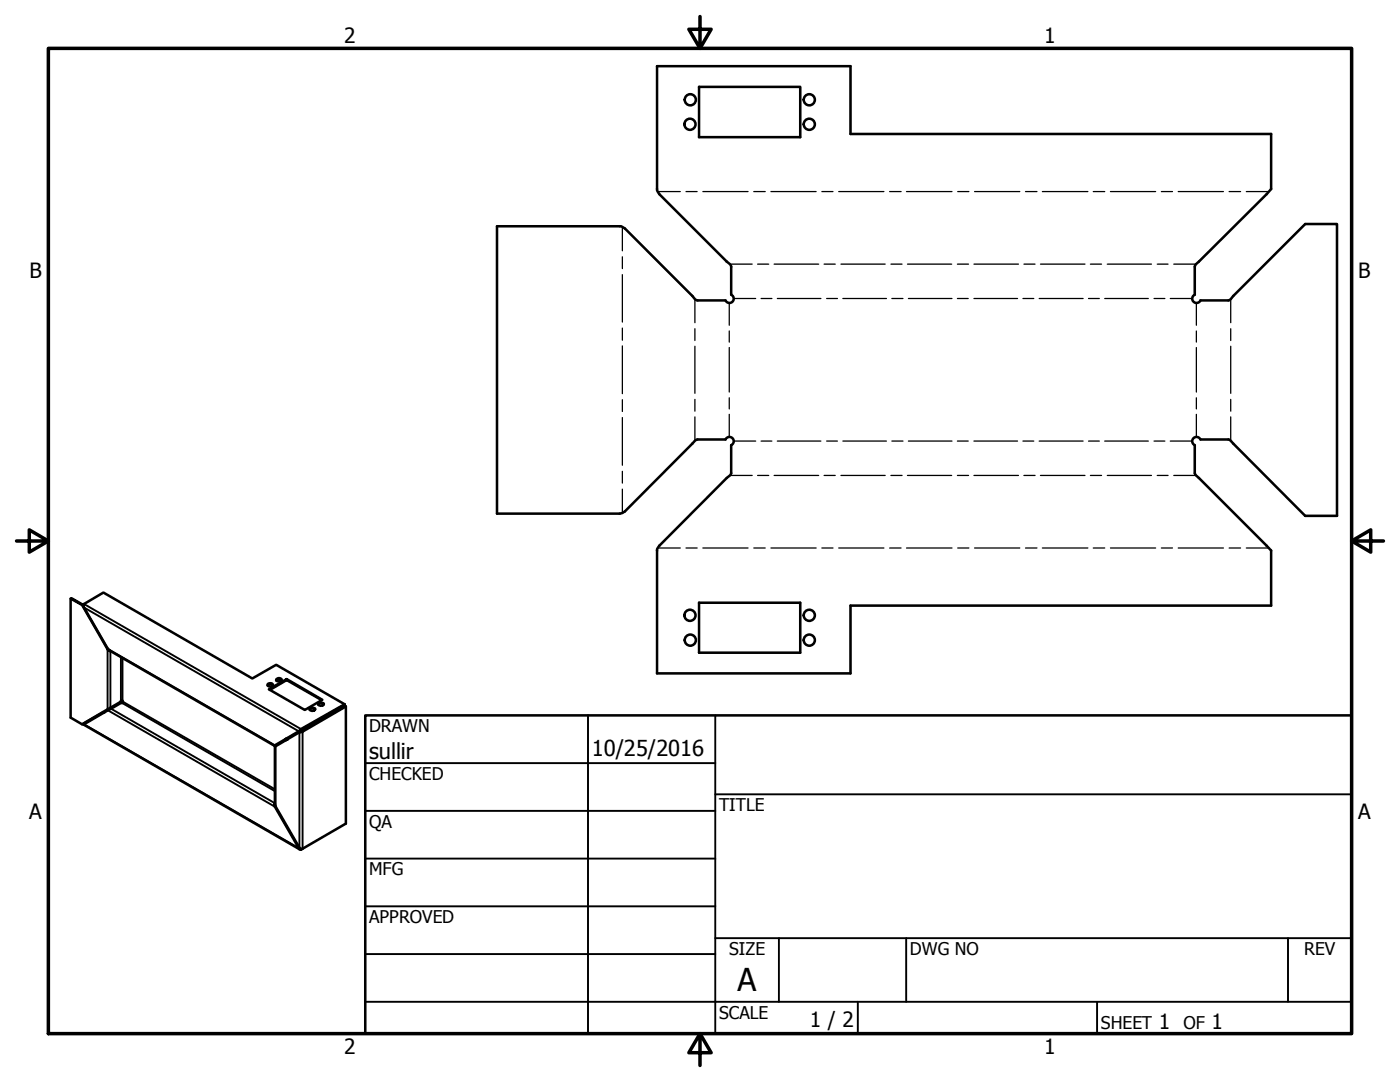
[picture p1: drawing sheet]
<svg xmlns="http://www.w3.org/2000/svg" width="279mm" height="216mm" viewBox="0 0 279 216" stroke-linecap="round" stroke-linejoin="round" font-family="sans-serif">
<!-- layer: Visible (ANSI) -->
<g fill="none" stroke="#000" stroke-width=".51">
<path d="M139.5 17.3h20.2v10.1h-20.2zM144.8 59.9h-5.9l-14.2-14.3-.7-.5h-24.8v57.4h24.5l.5-.1 .5-.4 14.2-14.2 5.9-.1M144.8 60a.86 .86 0 0 0 1.4 .2 .86 .86 0 0 0-.3-1.4v-5.8l-14.3-14.3-.5-.7v-24.8h38.6v13.5h84v11l-15.2 15.3-.1 5.8a.86 .86 0 0 0-.2 1.4 .86 .86 0 0 0 1.4-.2M239.6 59.9h5.8l15.1-15.2h6.3v58.2h-6.3l-15.1-15.1-5.8-.1M144.8 87.7a.86 .86 0 0 1 1.4-.3 .86 .86 0 0 1-.3 1.4M145.9 88.8v5.8l-14.3 14.3-.5 .7v24.8h38.6v-13.6h84v-10.9l-15.2-15.3-.1-5.8M239.6 87.7a.86 .86 0 0 0-1.4-.3 .86 .86 0 0 0 .2 1.4M14.1 119.4h.2l2.2 1.2-.1 .1zM14.1 119.4v23.8l2.3 1.3 7.7-4.6a.25 .25 0 0 1 .4 0 .25 .25 0 0 1-.1 .4h-.3l-7.3 4.2M16.4 120.7l5.1 8.8M16.5 120.6l.2 .4M16.8 120.5l3.8-2.3 29.8 17.2 4.7-2.7 13.7 7.8-8.7 5-.5 .4-4.9 2.9"/>
<path d="M16.8 121.2l4.7 8.3M21.5 129.5l.2 .4h.3M21.5 129.5l.3 .3M21.7 129.7l.2 .1M53.4 136.8l.4-.3 .7 .3M53.5 136.5l.6-.2 .4 .4a.59 .59 0 0 1-.6 .3 .59 .59 0 0 1-.5-.4zM53.8 137.7l3.4-2 7 4M55.1 135.8l.5-.3 .6 .3M55.2 135.5l.4-.2 .6 .2a.56 .56 0 0 1-.5 .5 .56 .56 0 0 1-.6-.4zM57.2 135.5l-3.5 2 7.1 4.2 3.5-2.1-7.1-4.1v.2M139.5 120.3h20.2v9.9h-20.2zM20.8 142.2l-.2-.1-3.8 2.2"/>
<path d="M57 147.6l.1 .1M57.1 147.4h.1M57.1 147.4l.1 .2h-.2M57.1 147.4l-.1 .1v.1M59.8 146.1l-4.9 2.9M61.8 141.6l.4-.2 .7 .2M61.8 141.4l.2-.2 .9 .2a.56 .56 0 0 1-.5 .4 .56 .56 0 0 1-.6-.3zM63.5 140.6l.4-.3 .7 .3M63.6 140.3l.2-.1 .8 .1a.56 .56 0 0 1-.5 .5 .56 .56 0 0 1-.6-.3zM68.8 140.7l-8.7 5M69 141v23.3M54.9 160.7v-.2l.1 .4"/>
<path d="M54.9 160.3l-.2 .1 .2 .6M54.9 161l4.7 8.2M55 160.9l4.8 8.3M55 160.9l-.1 .1M60.4 169.4l-.3 .1"/>
<circle cx="137.8" cy="19.9" r="1.11"/>
<circle cx="161.5" cy="19.9" r="1.11"/>
<circle cx="137.7" cy="24.8" r="1.11"/>
<circle cx="161.5" cy="24.8" r="1.11"/>
<circle cx="137.7" cy="122.8" r="1.11"/>
<circle cx="137.8" cy="127.7" r="1.11"/>
<circle cx="161.5" cy="122.8" r="1.11"/>
<circle cx="161.5" cy="127.7" r="1.11"/>
</g>
<!-- layer: Bend Centerline (ANSI) -->
<g fill="none" stroke="#000" stroke-width=".25">
<path d="M131.3 38.2h4.5M136.9 38.2h2.2M140.3 38.2h9M150.4 38.2h2.3M153.9 38.2h9M164 38.2h2.2M167.4 38.2h9M177.5 38.2h2.3M180.9 38.2h9.1M191.1 38.2h2.3M194.5 38.2h9M204.7 38.2h2.2"/>
<path d="M208 38.2h9.1M218.2 38.2h2.3M221.6 38.2h9M231.8 38.2h2.2M235.1 38.2h9.1M245.3 38.2h2.3M248.7 38.2h4.5M124.2 45.3v4.7M124.2 51.2v2.4M124.2 54.8v9.5M138.7 59.7v4.7M145.7 52.7h4.4"/>
<path d="M146.4 59.6h4.4M151.2 52.7h2.2M151.9 59.6h2.2M154.5 52.7h8.9M155.1 59.6h8.7M164.5 52.7h2.2M165 59.6h2.1M167.8 52.7h8.9M168.2 59.6h8.7M177.8 52.7h2.2M178 59.6h2.2M181.1 52.7h8.8"/>
<path d="M181.3 59.6h8.7M191.1 59.6h2.1M191.1 52.7h2.2M194.4 59.6h8.7M194.4 52.7h8.9M204.2 59.6h2.1M204.3 52.7h2.3M207.4 59.6h8.8M207.6 52.7h8.9M217.2 59.6h2.2M217.6 52.7h2.2M220.5 59.6h8.7"/>
<path d="M221 52.7h8.8M230.3 59.6h2.2M230.9 52.7h2.2M233.6 59.6h4.3M234.3 52.7h4.4M245.6 59.7v4.7M124.2 65.5v2.4M124.2 69v9.5M124.2 79.8v2.3M138.7 65.6v2.3M138.7 69.1v9.4M138.7 79.7v2.3"/>
<path d="M145.5 60.5v4.4M145.5 66v2.3M145.5 69.3v8.9M145.5 79.4v2.2M238.8 60.5v4.4M238.8 66v2.3M238.8 69.3v8.9M238.8 79.4v2.2M245.6 65.6v2.3M245.6 69.1v9.4M245.6 79.7v2.3M124.2 83.3v9.5"/>
<path d="M124.2 94v2.4M124.2 97.6v4.8M138.7 83.2v4.7M145.5 82.7v4.5M145.7 94.9h4.4M146.4 88h4.4M151.2 94.9h2.2M151.9 88h2.2M154.5 94.9h8.9M155.1 88h8.7M164.5 94.9h2.2M165 88h2.1"/>
<path d="M167.8 94.9h8.9M168.2 88h8.7M177.8 94.9h2.2M178 88h2.2M181.1 94.9h8.8M181.3 88h8.7M191.1 94.9h2.2M191.1 88h2.1M194.4 94.9h8.9M194.4 88h8.7M204.2 88h2.1M204.3 94.9h2.3"/>
<path d="M207.4 88h8.8M207.6 94.9h8.9M217.2 88h2.2M217.6 94.9h2.2M220.5 88h8.7M221 94.9h8.8M230.3 88h2.2M230.9 94.9h2.2M233.6 88h4.3M234.3 94.9h4.4M238.8 82.7v4.5M245.6 83.2v4.7"/>
<path d="M131.3 109.3h4.5M136.9 109.3h2.2M140.3 109.3h9M150.4 109.3h2.3M153.9 109.3h9M164 109.3h2.2M167.4 109.3h9M177.5 109.3h2.3M180.9 109.3h9.1M191.1 109.3h2.3M194.5 109.3h9M204.7 109.3h2.2"/>
<path d="M208 109.3h9.1M218.2 109.3h2.3M221.6 109.3h9M231.8 109.3h2.2M235.1 109.3h9.1M245.3 109.3h2.3M248.7 109.3h4.5"/>
</g>
<!-- layer: Visible Narrow (ANSI) -->
<g fill="none" stroke="#000" stroke-width=".38">
<path d="M16.8 120.5l43.3 25v.2M16.8 121.2l42.8 24.7M21.5 129.5v12M21.5 129.5l33.4 19.2M22 129.9v11.3M24.1 131.1v8.8M24.4 131.3v8.6M16.8 144.5l42.8 24.7M16.8 144.3l.2 .1M21.5 141.7l33.4 19.3M22.2 141.4l32.7 18.9M24.4 140.3l30.5 17.6"/>
<path d="M24.5 140l30.4 17.5M55 148.9v12M57 147.6v.1M59.8 146.1v23.1M60.2 145.9l.2 .1v23.4M60.1 169.4v.1"/>
</g>
<path d="M16.8 120.5v.7M21.8 129.8l32.9 19M17 144.4l-.2-.1-.1 .3 43.1 24.9M54.9 149v11.5M59.8 146.1l9.1-5.3 .1 .2-8.6 5zM60.1 145.7l-.5 .2M68.8 140.5v.2M69 164.3l-8.6 5.1-.8-.2 .1 .2 .4 .1" fill="none" stroke="#000" stroke-width=".51"/>
<!-- layer: Visible (ANSI) -->
<g fill="#000">
<circle cx="57" cy="147.5" r=".25"/>
<circle cx="57.2" cy="147.6" r=".25"/>
</g>
<!-- layer: Visible Narrow (ANSI) -->
<circle cx="57" cy="147.5" r=".19" fill="#000"/>
<!-- layer: Border (ANSI) -->
<path d="M9.7 9.7h260v196.5h-260zM139.7 3.3v6.4l-2.2-3.9h4.4l-2.2 3.9M3.3 107.9h6.4l-3.9-2.2v4.5l3.9-2.3M269.7 107.9l3.9 2.3v-4.5l-3.9 2.2h6.4M139.7 206.2l2.2 3.9h-4.4l2.2-3.9v6.4" fill="none" stroke="#000" stroke-width=".7"/>
<!-- layer: Title (ANSI) -->
<g fill="none" stroke="#000" stroke-width=".38">
<path d="M72.9 152.3h69.8M117.3 142.7v63.5M142.7 158.5h127M142.7 142.7v63.5M72.9 161.8h69.8M72.9 171.3h69.8M72.9 199.9h196.8M72.9 180.8h69.8M72.9 190.4h69.8M142.7 187.2h127M155.4 187.2v12.7M171.2 199.9v6.3"/>
<path d="M180.8 187.2v12.7M218.9 199.9v6.3M257 187.2v12.7"/>
</g>
<path d="M72.9 142.7h196.8v63.5h-196.8z" fill="none" stroke="#000" stroke-width=".51"/>
<text font-size="6.3" x="147.2" y="197.7">A</text>
<g font-size="4.4">
<text x="73.7" y="151.4">sullir</text>
<text x="118.1" y="150.8">10/25/2016</text>
</g>
<g font-size="4.2">
<text x="68.7" y="8.6">2</text>
<text x="208.4" y="8.6">1</text>
<text x="5.9" y="55.5">B</text>
<text x="271.1" y="55.5">B</text>
<text x="5.8" y="163.4">A</text>
<text x="271" y="163.4">A</text>
<text x="161.6" y="204.9">1 / 2</text>
<text x="231.3" y="205.4">1</text>
<text x="241.8" y="205.4">1</text>
<text x="68.7" y="210.3">2</text>
<text x="208.4" y="210.3">1</text>
</g>
<g font-size="3.5">
<text x="73.7" y="146">DRAWN</text>
<text x="73.7" y="155.6">CHECKED</text>
<text x="143.5" y="161.8">TITLE</text>
<text x="73.7" y="165.2">QA</text>
<text x="73.7" y="174.7">MFG</text>
<text x="73.7" y="184.2">APPROVED</text>
<text x="145.5" y="190.6">SIZE</text>
<text x="181.6" y="190.6">DWG NO</text>
<text x="260.3" y="190.5">REV</text>
<text x="143.5" y="203.3">SCALE</text>
<text x="219.7" y="205.4">SHEET</text>
<text x="236.2" y="205.4">OF</text>
</g>
</svg>
